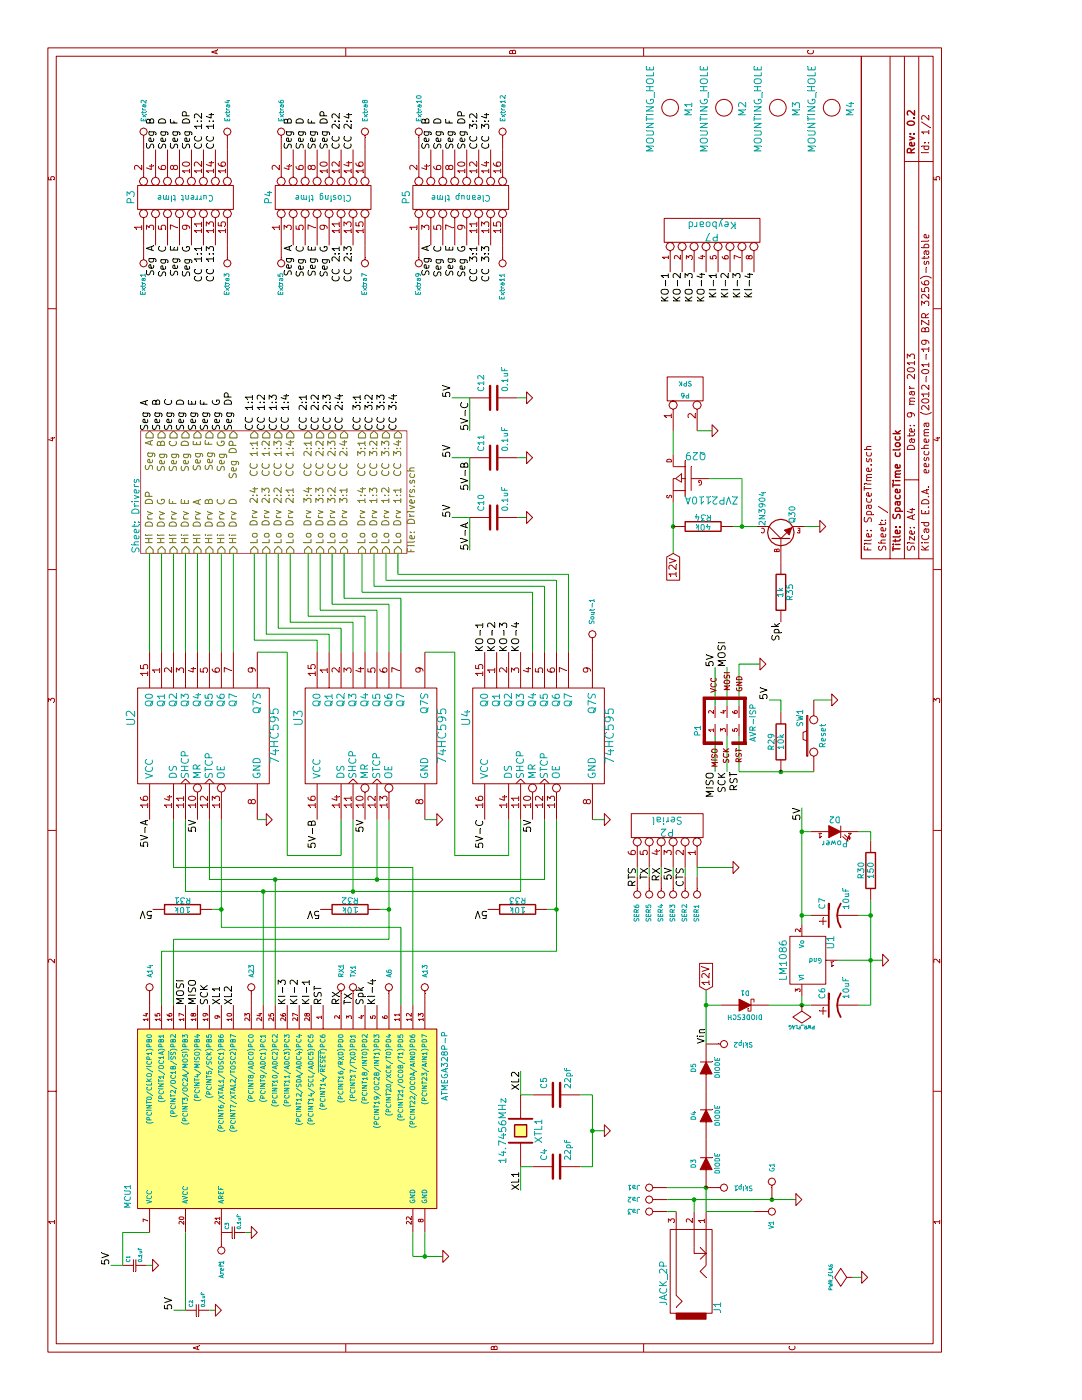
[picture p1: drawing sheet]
EESchema Schematic File Version 2  date 3/8/2013 11:48:17 PM
LIBS:SpaceTime
LIBS:power
LIBS:device
LIBS:transistors
LIBS:conn
LIBS:linear
LIBS:regul
LIBS:74xx
LIBS:cmos4000
LIBS:adc-dac
LIBS:memory
LIBS:xilinx
LIBS:special
LIBS:microcontrollers
LIBS:dsp
LIBS:microchip
LIBS:analog_switches
LIBS:motorola
LIBS:texas
LIBS:intel
LIBS:audio
LIBS:interface
LIBS:digital-audio
LIBS:philips
LIBS:display
LIBS:cypress
LIBS:siliconi
LIBS:opto
LIBS:atmel
LIBS:contrib
LIBS:valves
LIBS:SpaceTime-cache
EELAYER 25  0
EELAYER END
$Descr A4 11700 8267
encoding utf-8
Sheet 1 2
Title "SpaceTime clock"
Date "9 mar 2013"
Rev "0.2"
Comp ""
Comment1 ""
Comment2 ""
Comment3 ""
Comment4 ""
$EndDescr
$Comp
L CONN_1 A23
U 1 1
P 3450 2100
F 0 "A23" H 3530 2100 40  0000 L CNN
F 1 "CONN_1" H 3450 2155 30  0001 C CNN
	1    3450 2100
	1    0    0    1   
$EndComp
Wire Wire Line
	4100 1850 4100 1775
Connection ~ 4100 3250
Wire Wire Line
	4850 3250 3850 3250
Wire Wire Line
	3850 3250 3850 1450
Wire Wire Line
	3850 1450 3300 1450
Wire Wire Line
	4850 1850 3950 1850
Wire Wire Line
	3950 1850 3950 3350
Wire Wire Line
	3950 3350 3300 3350
Wire Wire Line
	1675 5575 1675 6650
Wire Wire Line
	8100 5825 8100 5950
Wire Wire Line
	6250 4650 6850 4650
Wire Wire Line
	6850 4650 6850 3225
Wire Wire Line
	6250 4450 6750 4450
Wire Wire Line
	6750 4450 6750 3025
Wire Wire Line
	4100 3250 4100 3175
Connection ~ 1675 6450
Connection ~ 1675 5800
Connection ~ 1775 5900
Wire Wire Line
	1775 5575 1775 5900
Wire Wire Line
	1575 5650 1575 5575
Wire Wire Line
	4850 4250 4550 4250
Wire Wire Line
	4550 4250 4550 3800
Wire Wire Line
	4550 3800 6250 3800
Connection ~ 4750 6700
Wire Wire Line
	4675 7275 4750 7275
Wire Wire Line
	4750 7275 4750 7175
Connection ~ 4050 7275
Connection ~ 4050 6700
Wire Wire Line
	4750 6775 4750 6700
Wire Wire Line
	4050 6700 4050 6775
Wire Wire Line
	3975 6700 4950 6700
Connection ~ 3300 5900
Wire Wire Line
	3675 7000 3675 7375
Wire Wire Line
	4050 7275 4050 7175
Wire Wire Line
	3300 7175 3300 7275
Connection ~ 3300 6700
Wire Wire Line
	8375 4325 8375 4400
Wire Wire Line
	8100 3925 8375 3925
Wire Wire Line
	8375 3925 8375 3775
Wire Wire Line
	7875 4325 7875 4400
Wire Wire Line
	7600 3925 7875 3925
Wire Wire Line
	7875 3925 7875 3775
Wire Wire Line
	7375 4325 7375 4400
Wire Wire Line
	7100 3925 7375 3925
Wire Wire Line
	7375 3925 7375 3775
Wire Wire Line
	4375 5325 4450 5325
Wire Wire Line
	4375 5525 4450 5525
Wire Wire Line
	4375 5725 4450 5725
Wire Wire Line
	1400 2050 1400 2100
Wire Wire Line
	1125 925  1125 1025
Wire Wire Line
	1125 1225 1125 1275
Wire Wire Line
	1400 1550 750  1550
Wire Wire Line
	750  1750 750  1800
Connection ~ 2250 4950
Wire Wire Line
	2250 5050 2250 4950
Wire Wire Line
	2550 4450 2550 4350
Wire Wire Line
	3300 6425 3300 6775
Connection ~ 3675 7275
Wire Wire Line
	3375 6700 3300 6700
Wire Wire Line
	5850 6800 5850 6950
Wire Wire Line
	5250 6075 5550 6075
Wire Wire Line
	6125 6075 5800 6075
Wire Wire Line
	5800 5975 6125 5975
Wire Wire Line
	7075 3325 6900 3325
Wire Wire Line
	7075 3125 6800 3125
Wire Wire Line
	7075 2875 6700 2875
Wire Wire Line
	6700 2875 6700 3350
Wire Wire Line
	6700 3350 6250 3350
Wire Wire Line
	7075 2675 6600 2675
Wire Wire Line
	6600 2675 6600 3150
Wire Wire Line
	6600 3150 6250 3150
Wire Wire Line
	7075 2425 6500 2425
Wire Wire Line
	6500 2425 6500 2950
Wire Wire Line
	6500 2950 6250 2950
Wire Wire Line
	7075 2225 6400 2225
Wire Wire Line
	6400 2225 6400 2750
Wire Wire Line
	6400 2750 6250 2750
Wire Wire Line
	6250 1950 7075 1950
Wire Wire Line
	6250 1750 7075 1750
Wire Wire Line
	6250 1550 7075 1550
Wire Wire Line
	7075 1350 6250 1350
Wire Wire Line
	3300 6025 3300 5900
Connection ~ 4350 2300
Wire Wire Line
	4350 3150 4850 3150
Wire Wire Line
	4850 3650 4850 3550
Wire Wire Line
	4850 2850 4550 2850
Wire Wire Line
	4550 2850 4550 2400
Wire Wire Line
	4550 2400 6250 2400
Connection ~ 4250 2950
Wire Wire Line
	4250 4350 4250 1550
Wire Wire Line
	4250 4350 4850 4350
Wire Wire Line
	4250 1550 4850 1550
Wire Wire Line
	6250 2400 6250 2150
Wire Wire Line
	1750 4350 1950 4350
Connection ~ 1200 3550
Wire Wire Line
	1400 3550 1200 3550
Wire Wire Line
	1400 3450 1200 3450
Wire Wire Line
	1200 3450 1200 3700
Wire Wire Line
	2550 4350 2750 4350
Wire Wire Line
	6250 3800 6250 3550
Wire Wire Line
	3300 2200 4250 2200
Wire Wire Line
	4250 2950 4850 2950
Connection ~ 4250 2200
Wire Wire Line
	4850 5050 4850 4950
Wire Wire Line
	4850 2225 4850 2150
Wire Wire Line
	3300 2300 4350 2300
Wire Wire Line
	4850 1750 4350 1750
Wire Wire Line
	4350 1750 4350 4550
Wire Wire Line
	4350 4550 4850 4550
Connection ~ 4350 3150
Wire Wire Line
	6250 1250 7075 1250
Wire Wire Line
	6250 1450 7075 1450
Wire Wire Line
	6250 1650 7075 1650
Wire Wire Line
	6250 1850 7075 1850
Wire Wire Line
	6250 2650 6350 2650
Wire Wire Line
	6350 2650 6350 2125
Wire Wire Line
	6350 2125 7075 2125
Wire Wire Line
	6250 2850 6450 2850
Wire Wire Line
	6450 2850 6450 2325
Wire Wire Line
	6450 2325 7075 2325
Wire Wire Line
	6250 3050 6550 3050
Wire Wire Line
	6550 3050 6550 2575
Wire Wire Line
	6550 2575 7075 2575
Wire Wire Line
	6250 3250 6650 3250
Wire Wire Line
	6650 3250 6650 2775
Wire Wire Line
	6650 2775 7075 2775
Wire Wire Line
	6750 3025 7075 3025
Wire Wire Line
	6850 3225 7075 3225
Wire Wire Line
	5800 6175 6150 6175
Wire Wire Line
	6150 6175 6150 6350
Wire Wire Line
	5250 5975 5550 5975
Wire Wire Line
	5550 6175 5250 6175
Wire Wire Line
	5250 6175 5250 6800
Connection ~ 5250 6525
Wire Wire Line
	5750 6525 5850 6525
Wire Wire Line
	5850 6525 5850 6425
Wire Wire Line
	1025 7200 1025 7125
Wire Wire Line
	3300 7275 4175 7275
Wire Wire Line
	1950 4350 1950 4450
Wire Wire Line
	1950 4850 1950 4950
Wire Wire Line
	1950 4950 2550 4950
Wire Wire Line
	2550 4950 2550 4850
Wire Wire Line
	750  1550 750  1450
Wire Wire Line
	1125 1025 1400 1025
Wire Wire Line
	1400 1025 1400 1250
Wire Wire Line
	4375 5825 4450 5825
Wire Wire Line
	4375 5625 4450 5625
Wire Wire Line
	4375 5425 4450 5425
Wire Wire Line
	4450 5825 4450 6125
Wire Wire Line
	1575 5800 1675 5800
Wire Wire Line
	4100 4575 4100 4650
Connection ~ 4100 4650
Wire Wire Line
	6800 3125 6800 4550
Wire Wire Line
	6800 4550 6250 4550
Wire Wire Line
	6900 3325 6900 4750
Wire Wire Line
	6900 4750 6250 4750
Connection ~ 7300 6200
Wire Wire Line
	7300 6200 7700 6200
Wire Wire Line
	7300 6725 7300 6850
Connection ~ 7300 5625
Wire Wire Line
	7700 6200 7700 5925
Wire Wire Line
	7300 6325 7300 6125
Wire Wire Line
	7900 5625 8100 5625
Wire Wire Line
	7500 5625 7075 5625
Wire Wire Line
	1775 5900 1575 5900
Wire Wire Line
	2975 5900 3425 5900
Wire Wire Line
	1575 5900 1575 6300
Wire Wire Line
	4850 1450 4450 1450
Wire Wire Line
	4450 1450 4450 3450
Wire Wire Line
	4450 3450 3300 3450
Connection ~ 4100 1850
Wire Wire Line
	3300 1350 3750 1350
Wire Wire Line
	3750 1350 3750 4650
Wire Wire Line
	3750 4650 4850 4650
$Comp
L CONN_1 Skip2
U 1 1
P 2975 6050
F 0 "Skip2" H 3055 6050 40  0000 L CNN
F 1 "CONN_1" H 2975 6105 30  0001 C CNN
	1    2975 6050
	0    -1   1    0   
$EndComp
$Comp
L CONN_1 Skip1
U 1 1
P 1775 6050
F 0 "Skip1" H 1855 6050 40  0000 L CNN
F 1 "CONN_1" H 1775 6105 30  0001 C CNN
	1    1775 6050
	0    -1   1    0   
$EndComp
$Comp
L DIODE D5
U 1 1
P 2775 5900
F 0 "D5" H 2775 6000 40  0000 C CNN
F 1 "DIODE" H 2775 5800 40  0000 C CNN
	1    2775 5900
	1    0    0    -1  
$EndComp
$Comp
L DIODE D4
U 1 1
P 2375 5900
F 0 "D4" H 2375 6000 40  0000 C CNN
F 1 "DIODE" H 2375 5800 40  0000 C CNN
	1    2375 5900
	1    0    0    -1  
$EndComp
$Comp
L DIODE D3
U 1 1
P 1975 5900
F 0 "D3" H 1975 6000 40  0000 C CNN
F 1 "DIODE" H 1975 5800 40  0000 C CNN
	1    1975 5900
	1    0    0    -1  
$EndComp
$Comp
L CONN_1 TX1
U 1 1
P 3450 2950
F 0 "TX1" H 3530 2950 40  0000 L CNN
F 1 "CONN_1" H 3450 3005 30  0001 C CNN
	1    3450 2950
	1    0    0    1   
$EndComp
$Comp
L CONN_1 RX1
U 1 1
P 3450 2850
F 0 "RX1" H 3530 2850 40  0000 L CNN
F 1 "CONN_1" H 3450 2905 30  0001 C CNN
	1    3450 2850
	1    0    0    1   
$EndComp
$Comp
L MOUNTING_HOLE M4
U 1 1
P 10800 6950
F 0 "M4" H 10790 6790 60  0000 C CNN
F 1 "MOUNTING_HOLE" H 10790 7110 60  0000 C CNN
	1    10800 6950
	1    0    0    -1  
$EndComp
$Comp
L MOUNTING_HOLE M3
U 1 1
P 10800 6500
F 0 "M3" H 10790 6340 60  0000 C CNN
F 1 "MOUNTING_HOLE" H 10790 6660 60  0000 C CNN
	1    10800 6500
	1    0    0    -1  
$EndComp
$Comp
L MOUNTING_HOLE M2
U 1 1
P 10800 6050
F 0 "M2" H 10790 5890 60  0000 C CNN
F 1 "MOUNTING_HOLE" H 10790 6210 60  0000 C CNN
	1    10800 6050
	1    0    0    -1  
$EndComp
$Comp
L MOUNTING_HOLE M1
U 1 1
P 10800 5600
F 0 "M1" H 10790 5440 60  0000 C CNN
F 1 "MOUNTING_HOLE" H 10790 5760 60  0000 C CNN
	1    10800 5600
	1    0    0    -1  
$EndComp
Text Label 9425 6300 2    60   ~ 0
KI-4
Text Label 9425 6200 2    60   ~ 0
KI-3
Text Label 9425 6100 2    60   ~ 0
KI-2
Text Label 9425 6000 2    60   ~ 0
KI-1
Text Label 9425 5900 2    60   ~ 0
KO-4
Text Label 9425 5800 2    60   ~ 0
KO-3
Text Label 9425 5700 2    60   ~ 0
KO-2
Text Label 9425 5600 2    60   ~ 0
KO-1
$Comp
L CONN_8 P7
U 1 1
P 9775 5950
F 0 "P7" V 9725 5950 60  0000 C CNN
F 1 "Keyboard" V 9825 5950 60  0000 C CNN
	1    9775 5950
	1    0    0    -1  
$EndComp
Text Label 3300 3150 0    60   ~ 0
KI-4
Text Label 3300 2600 0    60   ~ 0
KI-1
Text Label 3300 2500 0    60   ~ 0
KI-2
Text Label 3300 2400 0    60   ~ 0
KI-3
Text Label 6250 4350 0    60   ~ 0
KO-4
Text Label 6250 4250 0    60   ~ 0
KO-3
Text Label 6250 4150 0    60   ~ 0
KO-2
Text Label 6250 4050 0    60   ~ 0
KO-1
$Comp
L GND #PWR01
U 1 1
P 8100 5950
F 0 "#PWR01" H 8100 5950 30  0001 C CNN
F 1 "GND" H 8100 5880 30  0001 C CNN
	1    8100 5950
	1    0    0    -1  
$EndComp
$Comp
L CONN_2 P6
U 1 1
P 8450 5725
F 0 "P6" V 8400 5725 40  0000 C CNN
F 1 "SPK" V 8500 5725 40  0000 C CNN
	1    8450 5725
	1    0    0    -1  
$EndComp
Text Label 6500 6525 2    60   ~ 0
Spk
$Comp
L R R35
U 1 1
P 6750 6525
F 0 "R35" V 6830 6525 50  0000 C CNN
F 1 "1k" V 6750 6525 50  0000 C CNN
	1    6750 6525
	0    1    1    0   
$EndComp
$Comp
L GND #PWR02
U 1 1
P 7300 6850
F 0 "#PWR02" H 7300 6850 30  0001 C CNN
F 1 "GND" H 7300 6780 30  0001 C CNN
	1    7300 6850
	1    0    0    -1  
$EndComp
$Comp
L R R34
U 1 1
P 7300 5875
F 0 "R34" V 7380 5875 50  0000 C CNN
F 1 "40k" V 7300 5875 50  0000 C CNN
	1    7300 5875
	1    0    0    -1  
$EndComp
$Comp
L MOSFET_P Q29
U 1 1
P 7700 5725
F 0 "Q29" H 7700 5915 60  0000 R CNN
F 1 "ZVP2110A" H 7700 5545 60  0000 R CNN
	1    7700 5725
	0    1    -1   0   
$EndComp
Text GLabel 7075 5625 0    60   Input ~ 0
12V
$Comp
L BC237 Q30
U 1 1
P 7200 6525
F 0 "Q30" H 7400 6425 50  0000 C CNN
F 1 "2N3904" H 7450 6675 50  0000 C CNN
F 2 "TO92-EBC" H 7390 6525 30  0001 C CNN
	1    7200 6525
	1    0    0    -1  
$EndComp
Text Label 3300 3050 0    60   ~ 0
Spk
Text Label 4100 4075 1    60   ~ 0
5V
$Comp
L R R33
U 1 1
P 4100 4325
F 0 "R33" V 4180 4325 50  0000 C CNN
F 1 "10k" V 4100 4325 50  0000 C CNN
	1    4100 4325
	1    0    0    -1  
$EndComp
Text Label 4100 2675 1    60   ~ 0
5V
$Comp
L R R32
U 1 1
P 4100 2925
F 0 "R32" V 4180 2925 50  0000 C CNN
F 1 "10k" V 4100 2925 50  0000 C CNN
	1    4100 2925
	1    0    0    -1  
$EndComp
Text Label 4100 1275 1    60   ~ 0
5V
$Comp
L R R31
U 1 1
P 4100 1525
F 0 "R31" V 4180 1525 50  0000 C CNN
F 1 "10k" V 4100 1525 50  0000 C CNN
	1    4100 1525
	1    0    0    -1  
$EndComp
$Comp
L CONN_1 G1
U 1 1
P 1825 6450
F 0 "G1" H 1905 6450 40  0000 L CNN
F 1 "CONN_1" H 1825 6505 30  0001 C CNN
	1    1825 6450
	1    0    0    1   
$EndComp
$Comp
L CONN_1 V1
U 1 1
P 1575 6450
F 0 "V1" V 1575 6525 40  0000 L CNN
F 1 "CONN_1" H 1575 6505 30  0001 C CNN
	1    1575 6450
	0    -1   1    0   
$EndComp
$Comp
L CP1 C7
U 1 1
P 4050 6975
F 0 "C7" H 4100 7075 50  0000 L CNN
F 1 "10uF" H 4100 6875 50  0000 L CNN
	1    4050 6975
	1    0    0    -1  
$EndComp
$Comp
L CP1 C6
U 1 1
P 3300 6975
F 0 "C6" H 3350 7075 50  0000 L CNN
F 1 "10uF" H 3350 6875 50  0000 L CNN
	1    3300 6975
	1    0    0    -1  
$EndComp
$Comp
L CONN_1 SER1
U 1 1
P 4225 5825
F 0 "SER1" H 4305 5825 40  0000 L CNN
F 1 "CONN_1" H 4225 5880 30  0001 C CNN
	1    4225 5825
	-1   0    0    -1  
$EndComp
$Comp
L CONN_1 SER2
U 1 1
P 4225 5725
F 0 "SER2" H 4305 5725 40  0000 L CNN
F 1 "CONN_1" H 4225 5780 30  0001 C CNN
	1    4225 5725
	-1   0    0    -1  
$EndComp
$Comp
L CONN_1 SER3
U 1 1
P 4225 5625
F 0 "SER3" H 4305 5625 40  0000 L CNN
F 1 "CONN_1" H 4225 5680 30  0001 C CNN
	1    4225 5625
	-1   0    0    -1  
$EndComp
$Comp
L CONN_1 SER4
U 1 1
P 4225 5525
F 0 "SER4" H 4305 5525 40  0000 L CNN
F 1 "CONN_1" H 4225 5580 30  0001 C CNN
	1    4225 5525
	-1   0    0    -1  
$EndComp
$Comp
L CONN_1 SER5
U 1 1
P 4225 5425
F 0 "SER5" H 4305 5425 40  0000 L CNN
F 1 "CONN_1" H 4225 5480 30  0001 C CNN
	1    4225 5425
	-1   0    0    -1  
$EndComp
$Comp
L CONN_1 SER6
U 1 1
P 4225 5325
F 0 "SER6" H 4305 5325 40  0000 L CNN
F 1 "CONN_1" H 4225 5380 30  0001 C CNN
	1    4225 5325
	-1   0    0    -1  
$EndComp
$Comp
L CONN_6 P2
U 1 1
P 4800 5575
F 0 "P2" V 4750 5575 60  0000 C CNN
F 1 "Serial" V 4850 5575 60  0000 C CNN
	1    4800 5575
	1    0    0    1   
$EndComp
$Comp
L GND #PWR03
U 1 1
P 1400 2100
F 0 "#PWR03" H 1400 2100 30  0001 C CNN
F 1 "GND" H 1400 2030 30  0001 C CNN
	1    1400 2100
	1    0    0    -1  
$EndComp
$Comp
L CSMALL C3
U 1 1
P 1400 1950
F 0 "C3" H 1425 2000 30  0000 L CNN
F 1 "0.1uF" H 1425 1900 30  0000 L CNN
	1    1400 1950
	1    0    0    -1  
$EndComp
Text Label 1125 925  0    60   ~ 0
5V
$Comp
L CSMALL C1
U 1 1
P 1125 1125
F 0 "C1" H 1150 1175 30  0000 L CNN
F 1 "0.1uF" H 1150 1075 30  0000 L CNN
	1    1125 1125
	1    0    0    -1  
$EndComp
$Comp
L GND #PWR04
U 1 1
P 1125 1275
F 0 "#PWR04" H 1125 1275 30  0001 C CNN
F 1 "GND" H 1125 1205 30  0001 C CNN
	1    1125 1275
	1    0    0    -1  
$EndComp
$Comp
L GND #PWR05
U 1 1
P 750 1800
F 0 "#PWR05" H 750 1800 30  0001 C CNN
F 1 "GND" H 750 1730 30  0001 C CNN
	1    750  1800
	1    0    0    -1  
$EndComp
$Comp
L CSMALL C2
U 1 1
P 750 1650
F 0 "C2" H 775 1700 30  0000 L CNN
F 1 "0.1uF" H 775 1600 30  0000 L CNN
	1    750  1650
	1    0    0    -1  
$EndComp
$Comp
L C C5
U 1 1
P 2550 4650
F 0 "C5" H 2600 4750 50  0000 L CNN
F 1 "22pf" H 2600 4550 50  0000 L CNN
	1    2550 4650
	1    0    0    -1  
$EndComp
$Comp
L C C4
U 1 1
P 1950 4650
F 0 "C4" H 2000 4750 50  0000 L CNN
F 1 "22pf" H 2000 4550 50  0000 L CNN
	1    1950 4650
	1    0    0    -1  
$EndComp
$Comp
L GND #PWR06
U 1 1
P 1025 7200
F 0 "#PWR06" H 1025 7200 30  0001 C CNN
F 1 "GND" H 1025 7130 30  0001 C CNN
	1    1025 7200
	1    0    0    -1  
$EndComp
$Comp
L PWR_FLAG #FLG07
U 1 1
P 1025 7125
F 0 "#FLG07" H 1025 7220 30  0001 C CNN
F 1 "PWR_FLAG" H 1025 7305 30  0000 C CNN
	1    1025 7125
	1    0    0    -1  
$EndComp
$Comp
L CONN_1 Sout-1
U 1 1
P 6400 4950
F 0 "Sout-1" H 6480 4950 40  0000 L CNN
F 1 "CONN_1" H 6400 5005 30  0001 C CNN
	1    6400 4950
	1    0    0    -1  
$EndComp
Text Label 10450 1500 0    60   ~ 0
Seg F
Text Label 10450 1600 0    60   ~ 0
Seg DP
Text Label 10450 1700 0    60   ~ 0
CC 1:2
Text Label 10450 1800 0    60   ~ 0
CC 1:4
Text Label 8100 3325 0    60   ~ 0
CC 3:4
Text Label 8100 3225 0    60   ~ 0
CC 3:3
Text Label 8100 3125 0    60   ~ 0
CC 3:2
Text Label 8100 3025 0    60   ~ 0
CC 3:1
Text Label 8100 2575 0    60   ~ 0
CC 2:1
Text Label 8100 2675 0    60   ~ 0
CC 2:2
Text Label 8100 2775 0    60   ~ 0
CC 2:3
Text Label 8100 2875 0    60   ~ 0
CC 2:4
Text Label 8100 2425 0    60   ~ 0
CC 1:4
Text Label 8100 2325 0    60   ~ 0
CC 1:3
Text Label 8100 2225 0    60   ~ 0
CC 1:2
Text Label 8100 2125 0    60   ~ 0
CC 1:1
Text Label 9650 1300 2    60   ~ 0
Seg A
Text Label 9650 1400 2    60   ~ 0
Seg C
Text Label 9650 1500 2    60   ~ 0
Seg E
Text Label 9650 1600 2    60   ~ 0
Seg G
Text Label 9650 1700 2    60   ~ 0
CC 1:1
Text Label 9650 1800 2    60   ~ 0
CC 1:3
Text Label 10450 1300 0    60   ~ 0
Seg B
Text Label 10450 1400 0    60   ~ 0
Seg D
Text Label 8100 1250 0    60   ~ 0
Seg A
Text Label 8100 1350 0    60   ~ 0
Seg B
Text Label 8100 1450 0    60   ~ 0
Seg C
Text Label 8100 1550 0    60   ~ 0
Seg D
Text Label 8100 1650 0    60   ~ 0
Seg E
Text Label 8100 1750 0    60   ~ 0
Seg F
Text Label 8100 1850 0    60   ~ 0
Seg G
Text Label 8100 1950 0    60   ~ 0
Seg DP
$Comp
L CONN_1 A13
U 1 1
P 3450 3550
F 0 "A13" H 3530 3550 40  0000 L CNN
F 1 "CONN_1" H 3450 3605 30  0001 C CNN
	1    3450 3550
	1    0    0    1   
$EndComp
$Comp
L CONN_1 A6
U 1 1
P 3450 3250
F 0 "A6" H 3530 3250 40  0000 L CNN
F 1 "CONN_1" H 3450 3305 30  0001 C CNN
	1    3450 3250
	1    0    0    1   
$EndComp
$Comp
L CONN_1 A14
U 1 1
P 3450 1250
F 0 "A14" H 3530 1250 40  0000 L CNN
F 1 "CONN_1" H 3450 1305 30  0001 C CNN
	1    3450 1250
	1    0    0    1   
$EndComp
$Comp
L CONN_1 Aref1
U 1 1
P 1250 1850
F 0 "Aref1" H 1330 1850 40  0000 L CNN
F 1 "CONN_1" H 1250 1905 30  0001 C CNN
	1    1250 1850
	-1   0    0    1   
$EndComp
$Comp
L JACK_2P J1
U 1 1
P 1125 5800
F 0 "J1" H 775 5600 60  0000 C CNN
F 1 "JACK_2P" H 975 6050 60  0000 C CNN
	1    1125 5800
	1    0    0    -1  
$EndComp
$Comp
L GND #PWR08
U 1 1
P 5850 6950
F 0 "#PWR08" H 5850 6950 30  0001 C CNN
F 1 "GND" H 5850 6880 30  0001 C CNN
	1    5850 6950
	1    0    0    -1  
$EndComp
$Comp
L SW_PUSH SW1
U 1 1
P 5550 6800
F 0 "SW1" H 5700 6910 50  0000 C CNN
F 1 "Reset" H 5550 6720 50  0000 C CNN
	1    5550 6800
	1    0    0    -1  
$EndComp
Text Label 5850 6425 0    60   ~ 0
5V
$Comp
L R R29
U 1 1
P 5500 6525
F 0 "R29" V 5580 6525 50  0000 C CNN
F 1 "10k" V 5500 6525 50  0000 C CNN
	1    5500 6525
	0    -1   -1   0   
$EndComp
Text Label 3300 2700 0    60   ~ 0
RST
Text Label 3300 1550 0    60   ~ 0
MOSI
Text Label 3300 1650 0    60   ~ 0
MISO
Text Label 3300 1750 0    60   ~ 0
SCK
Text Label 5250 6175 2    60   ~ 0
RST
Text Label 5250 6075 2    60   ~ 0
SCK
Text Label 5250 5975 2    60   ~ 0
MISO
Text Label 6125 6075 0    60   ~ 0
MOSI
$Comp
L GND #PWR09
U 1 1
P 6150 6350
F 0 "#PWR09" H 6150 6350 30  0001 C CNN
F 1 "GND" H 6150 6280 30  0001 C CNN
	1    6150 6350
	1    0    0    -1  
$EndComp
Text Label 6125 5975 0    60   ~ 0
5V
$Comp
L AVR-ISP-6 P1
U 1 1
P 5675 6075
F 0 "P1" H 5595 6315 50  0000 C CNN
F 1 "AVR-ISP" H 5500 5825 50  0000 L BNN
F 2 "AVR-ISP-6" V 5155 6115 50  0001 C CNN
	1    5675 6075
	1    0    0    -1  
$EndComp
Text Label 4450 5325 2    60   ~ 0
RTS
Text Label 4450 5425 2    60   ~ 0
TX
Text Label 4450 5525 2    60   ~ 0
RX
Text Label 4450 5625 2    60   ~ 0
5V
Text Label 4450 5725 2    60   ~ 0
CTS
$Comp
L GND #PWR010
U 1 1
P 4450 6125
F 0 "#PWR010" H 4450 6125 30  0001 C CNN
F 1 "GND" H 4450 6055 30  0001 C CNN
	1    4450 6125
	1    0    0    -1  
$EndComp
Text Label 750  1450 0    60   ~ 0
5V
Text Label 4950 6700 2    60   ~ 0
5V
$Comp
L DIODESCH D1
U 1 1
P 3300 6225
F 0 "D1" H 3300 6325 40  0000 C CNN
F 1 "DIODESCH" H 3300 6125 40  0000 C CNN
	1    3300 6225
	0    1    1    0   
$EndComp
$Comp
L GND #PWR011
U 1 1
P 3675 7375
F 0 "#PWR011" H 3675 7375 30  0001 C CNN
F 1 "GND" H 3675 7305 30  0001 C CNN
	1    3675 7375
	1    0    0    -1  
$EndComp
$Comp
L LM1086 U1
U 1 1
P 3675 6750
F 0 "U1" H 3825 6554 60  0000 C CNN
F 1 "LM1086" H 3675 6950 60  0000 C CNN
	1    3675 6750
	1    0    0    -1  
$EndComp
Text Label 2975 5900 0    60   ~ 0
Vin
$Comp
L GND #PWR012
U 1 1
P 1675 6650
F 0 "#PWR012" H 1675 6650 30  0001 C CNN
F 1 "GND" H 1675 6580 30  0001 C CNN
	1    1675 6650
	1    0    0    -1  
$EndComp
$Sheet
S 7075 1175 1025 2225
U 5111F0C6
F0 "Drivers" 60
F1 "Drivers.sch" 60
F2 "CC 2:3" O R 8100 2775 60 
F3 "Lo Drv 3:2" I L 7075 2775 60 
F4 "Lo Drv 3:1" I L 7075 2875 60 
F5 "CC 2:1" O R 8100 2575 60 
F6 "Lo Drv 1:4" I L 7075 3025 60 
F7 "CC 2:4" O R 8100 2875 60 
F8 "CC 3:1" O R 8100 3025 60 
F9 "Lo Drv 1:3" I L 7075 3125 60 
F10 "CC 3:2" O R 8100 3125 60 
F11 "Lo Drv 1:2" I L 7075 3225 60 
F12 "CC 3:3" O R 8100 3225 60 
F13 "Lo Drv 1:1" I L 7075 3325 60 
F14 "CC 3:4" O R 8100 3325 60 
F15 "CC 2:2" O R 8100 2675 60 
F16 "Lo Drv 3:3" I L 7075 2675 60 
F17 "Lo Drv 3:4" I L 7075 2575 60 
F18 "CC 1:4" O R 8100 2425 60 
F19 "Lo Drv 2:1" I L 7075 2425 60 
F20 "CC 1:3" O R 8100 2325 60 
F21 "Lo Drv 2:2" I L 7075 2325 60 
F22 "CC 1:2" O R 8100 2225 60 
F23 "Lo Drv 2:3" I L 7075 2225 60 
F24 "Seg DP" O R 8100 1950 60 
F25 "Seg G" O R 8100 1850 60 
F26 "Seg F" O R 8100 1750 60 
F27 "Seg E" O R 8100 1650 60 
F28 "Seg D" O R 8100 1550 60 
F29 "Seg C" O R 8100 1450 60 
F30 "Seg B" O R 8100 1350 60 
F31 "Seg A" O R 8100 1250 60 
F32 "Hi Drv D" I L 7075 1950 60 
F33 "Hi Drv C" I L 7075 1850 60 
F34 "Hi Drv B" I L 7075 1750 60 
F35 "Hi Drv A" I L 7075 1650 60 
F36 "Hi Drv E" I L 7075 1550 60 
F37 "Hi Drv F" I L 7075 1450 60 
F38 "Hi Drv G" I L 7075 1350 60 
F39 "Lo Drv 2:4" I L 7075 2125 60 
F40 "CC 1:1" O R 8100 2125 60 
F41 "Hi Drv DP" I L 7075 1250 60 
$EndSheet
Text Label 4850 1650 2    60   ~ 0
5V
Text Label 4850 4450 2    60   ~ 0
5V
Text Label 4850 3050 2    60   ~ 0
5V
$Comp
L GND #PWR013
U 1 1
P 4850 5050
F 0 "#PWR013" H 4850 5050 30  0001 C CNN
F 1 "GND" H 4850 4980 30  0001 C CNN
	1    4850 5050
	1    0    0    -1  
$EndComp
$Comp
L GND #PWR014
U 1 1
P 4850 3650
F 0 "#PWR014" H 4850 3650 30  0001 C CNN
F 1 "GND" H 4850 3580 30  0001 C CNN
	1    4850 3650
	1    0    0    -1  
$EndComp
$Comp
L GND #PWR015
U 1 1
P 4850 2225
F 0 "#PWR015" H 4850 2225 30  0001 C CNN
F 1 "GND" H 4850 2155 30  0001 C CNN
	1    4850 2225
	1    0    0    -1  
$EndComp
Text Label 4850 4050 2    60   ~ 0
5V-C
Text Label 4850 2650 2    60   ~ 0
5V-B
Text Label 4850 1250 2    60   ~ 0
5V-A
$Comp
L 74HC595 U4
U 1 1
P 5550 4500
F 0 "U4" H 5700 5100 70  0000 C CNN
F 1 "74HC595" H 5550 3900 70  0000 C CNN
	1    5550 4500
	1    0    0    -1  
$EndComp
$Comp
L 74HC595 U3
U 1 1
P 5550 3100
F 0 "U3" H 5700 3700 70  0000 C CNN
F 1 "74HC595" H 5550 2500 70  0000 C CNN
	1    5550 3100
	1    0    0    -1  
$EndComp
$Comp
L GND #PWR016
U 1 1
P 2250 5050
F 0 "#PWR016" H 2250 5050 30  0001 C CNN
F 1 "GND" H 2250 4980 30  0001 C CNN
	1    2250 5050
	1    0    0    -1  
$EndComp
Text Label 2750 4350 2    60   ~ 0
XL2
Text Label 1750 4350 0    60   ~ 0
XL1
$Comp
L CRYSTAL XTL1
U 1 1
P 2250 4350
F 0 "XTL1" H 2250 4500 60  0000 C CNN
F 1 "14.7456MHz" H 2250 4200 60  0000 C CNN
	1    2250 4350
	-1   0    0    1   
$EndComp
Text Label 3300 1950 0    60   ~ 0
XL2
Text Label 3300 1850 0    60   ~ 0
XL1
$Comp
L 74HC595 U2
U 1 1
P 5550 1700
F 0 "U2" H 5700 2300 70  0000 C CNN
F 1 "74HC595" H 5550 1100 70  0000 C CNN
	1    5550 1700
	1    0    0    -1  
$EndComp
Text Label 3300 2950 0    60   ~ 0
TX
Text Label 3300 2850 0    60   ~ 0
RX
$Comp
L GND #PWR017
U 1 1
P 1200 3700
F 0 "#PWR017" H 1200 3700 30  0001 C CNN
F 1 "GND" H 1200 3630 30  0001 C CNN
	1    1200 3700
	1    0    0    -1  
$EndComp
$Comp
L ATMEGA328P-P MCU1
U 1 1
P 2300 2350
F 0 "MCU1" H 1600 3600 50  0000 L BNN
F 1 "ATMEGA328P-P" H 2500 950 50  0000 L BNN
F 2 "DIL28" H 1700 1000 50  0001 C CNN
	1    2300 2350
	1    0    0    -1  
$EndComp
$Comp
L C C10
U 1 1
P 7375 4125
F 0 "C10" H 7425 4225 50  0000 L CNN
F 1 "0.1uF" H 7425 4025 50  0000 L CNN
	1    7375 4125
	1    0    0    -1  
$EndComp
Text Label 7375 3775 0    60   ~ 0
5V
Text Label 7100 3925 0    60   ~ 0
5V-A
$Comp
L GND #PWR018
U 1 1
P 7375 4400
F 0 "#PWR018" H 7375 4400 30  0001 C CNN
F 1 "GND" H 7375 4330 30  0001 C CNN
	1    7375 4400
	1    0    0    -1  
$EndComp
$Comp
L C C11
U 1 1
P 7875 4125
F 0 "C11" H 7925 4225 50  0000 L CNN
F 1 "0.1uF" H 7925 4025 50  0000 L CNN
	1    7875 4125
	1    0    0    -1  
$EndComp
Text Label 7875 3775 0    60   ~ 0
5V
Text Label 7600 3925 0    60   ~ 0
5V-B
$Comp
L GND #PWR019
U 1 1
P 7875 4400
F 0 "#PWR019" H 7875 4400 30  0001 C CNN
F 1 "GND" H 7875 4330 30  0001 C CNN
	1    7875 4400
	1    0    0    -1  
$EndComp
$Comp
L C C12
U 1 1
P 8375 4125
F 0 "C12" H 8425 4225 50  0000 L CNN
F 1 "0.1uF" H 8425 4025 50  0000 L CNN
	1    8375 4125
	1    0    0    -1  
$EndComp
Text Label 8375 3775 0    60   ~ 0
5V
Text Label 8100 3925 0    60   ~ 0
5V-C
$Comp
L GND #PWR020
U 1 1
P 8375 4400
F 0 "#PWR020" H 8375 4400 30  0001 C CNN
F 1 "GND" H 8375 4330 30  0001 C CNN
	1    8375 4400
	1    0    0    -1  
$EndComp
Text GLabel 3425 5900 2    60   Input ~ 0
12V
$Comp
L PWR_FLAG #FLG021
U 1 1
P 3300 6700
F 0 "#FLG021" H 3300 6795 30  0001 C CNN
F 1 "PWR_FLAG" H 3300 6880 30  0000 C CNN
	1    3300 6700
	0    -1   -1   0   
$EndComp
$Comp
L CONN_8X2 P3
U 1 1
P 10050 1550
F 0 "P3" H 10050 2000 60  0000 C CNN
F 1 "Current time" V 10050 1550 50  0000 C CNN
	1    10050 1550
	1    0    0    -1  
$EndComp
$Comp
L CONN_1 Extra2
U 1 1
P 10600 1200
F 0 "Extra2" H 10680 1200 40  0000 L CNN
F 1 "CONN_1" H 10600 1255 30  0001 C CNN
	1    10600 1200
	1    0    0    1   
$EndComp
$Comp
L CONN_1 Extra4
U 1 1
P 10600 1900
F 0 "Extra4" H 10680 1900 40  0000 L CNN
F 1 "CONN_1" H 10600 1955 30  0001 C CNN
	1    10600 1900
	1    0    0    1   
$EndComp
$Comp
L CONN_1 Extra1
U 1 1
P 9500 1200
F 0 "Extra1" H 9580 1200 40  0000 L CNN
F 1 "CONN_1" H 9500 1255 30  0001 C CNN
	1    9500 1200
	-1   0    0    -1  
$EndComp
$Comp
L CONN_1 Extra3
U 1 1
P 9500 1900
F 0 "Extra3" H 9580 1900 40  0000 L CNN
F 1 "CONN_1" H 9500 1955 30  0001 C CNN
	1    9500 1900
	-1   0    0    -1  
$EndComp
Text Label 10450 2650 0    60   ~ 0
Seg F
Text Label 10450 2750 0    60   ~ 0
Seg DP
Text Label 10450 2850 0    60   ~ 0
CC 2:2
Text Label 10450 2950 0    60   ~ 0
CC 2:4
Text Label 9650 2450 2    60   ~ 0
Seg A
Text Label 9650 2550 2    60   ~ 0
Seg C
Text Label 9650 2650 2    60   ~ 0
Seg E
Text Label 9650 2750 2    60   ~ 0
Seg G
Text Label 9650 2850 2    60   ~ 0
CC 2:1
Text Label 9650 2950 2    60   ~ 0
CC 2:3
Text Label 10450 2450 0    60   ~ 0
Seg B
Text Label 10450 2550 0    60   ~ 0
Seg D
$Comp
L CONN_8X2 P4
U 1 1
P 10050 2700
F 0 "P4" H 10050 3150 60  0000 C CNN
F 1 "Closing time" V 10050 2700 50  0000 C CNN
	1    10050 2700
	1    0    0    -1  
$EndComp
$Comp
L CONN_1 Extra6
U 1 1
P 10600 2350
F 0 "Extra6" H 10680 2350 40  0000 L CNN
F 1 "CONN_1" H 10600 2405 30  0001 C CNN
	1    10600 2350
	1    0    0    1   
$EndComp
$Comp
L CONN_1 Extra8
U 1 1
P 10600 3050
F 0 "Extra8" H 10680 3050 40  0000 L CNN
F 1 "CONN_1" H 10600 3105 30  0001 C CNN
	1    10600 3050
	1    0    0    1   
$EndComp
$Comp
L CONN_1 Extra5
U 1 1
P 9500 2350
F 0 "Extra5" H 9580 2350 40  0000 L CNN
F 1 "CONN_1" H 9500 2405 30  0001 C CNN
	1    9500 2350
	-1   0    0    -1  
$EndComp
$Comp
L CONN_1 Extra7
U 1 1
P 9500 3050
F 0 "Extra7" H 9580 3050 40  0000 L CNN
F 1 "CONN_1" H 9500 3105 30  0001 C CNN
	1    9500 3050
	-1   0    0    -1  
$EndComp
Text Label 10450 3800 0    60   ~ 0
Seg F
Text Label 10450 3900 0    60   ~ 0
Seg DP
Text Label 10450 4000 0    60   ~ 0
CC 3:2
Text Label 10450 4100 0    60   ~ 0
CC 3:4
Text Label 9650 3600 2    60   ~ 0
Seg A
Text Label 9650 3700 2    60   ~ 0
Seg C
Text Label 9650 3800 2    60   ~ 0
Seg E
Text Label 9650 3900 2    60   ~ 0
Seg G
Text Label 9650 4000 2    60   ~ 0
CC 3:1
Text Label 9650 4100 2    60   ~ 0
CC 3:3
Text Label 10450 3600 0    60   ~ 0
Seg B
Text Label 10450 3700 0    60   ~ 0
Seg D
$Comp
L CONN_8X2 P5
U 1 1
P 10050 3850
F 0 "P5" H 10050 4300 60  0000 C CNN
F 1 "Cleanup time" V 10050 3850 50  0000 C CNN
	1    10050 3850
	1    0    0    -1  
$EndComp
$Comp
L CONN_1 Extra10
U 1 1
P 10600 3500
F 0 "Extra10" H 10680 3500 40  0000 L CNN
F 1 "CONN_1" H 10600 3555 30  0001 C CNN
	1    10600 3500
	1    0    0    1   
$EndComp
$Comp
L CONN_1 Extra12
U 1 1
P 10600 4200
F 0 "Extra12" H 10680 4200 40  0000 L CNN
F 1 "CONN_1" H 10600 4255 30  0001 C CNN
	1    10600 4200
	1    0    0    1   
$EndComp
$Comp
L CONN_1 Extra9
U 1 1
P 9500 3500
F 0 "Extra9" H 9580 3500 40  0000 L CNN
F 1 "CONN_1" H 9500 3555 30  0001 C CNN
	1    9500 3500
	-1   0    0    -1  
$EndComp
$Comp
L CONN_1 Extra11
U 1 1
P 9500 4200
F 0 "Extra11" H 9580 4200 40  0000 L CNN
F 1 "CONN_1" H 9500 4255 30  0001 C CNN
	1    9500 4200
	-1   0    0    -1  
$EndComp
$Comp
L LED D2
U 1 1
P 4750 6975
F 0 "D2" H 4750 7075 50  0000 C CNN
F 1 "Power" H 4750 6875 50  0000 C CNN
	1    4750 6975
	0    1    1    0   
$EndComp
$Comp
L R R30
U 1 1
P 4425 7275
F 0 "R30" V 4505 7275 50  0000 C CNN
F 1 "150" V 4425 7275 50  0000 C CNN
	1    4425 7275
	0    -1   -1   0   
$EndComp
$Comp
L CONN_1 Ja3
U 1 1
P 1575 5425
F 0 "Ja3" H 1655 5425 40  0000 L CNN
F 1 "CONN_1" H 1575 5480 30  0001 C CNN
	1    1575 5425
	0    1    -1   0   
$EndComp
$Comp
L CONN_1 Ja2
U 1 1
P 1675 5425
F 0 "Ja2" H 1755 5425 40  0000 L CNN
F 1 "CONN_1" H 1675 5480 30  0001 C CNN
	1    1675 5425
	0    1    -1   0   
$EndComp
$Comp
L CONN_1 Ja1
U 1 1
P 1775 5425
F 0 "Ja1" H 1855 5425 40  0000 L CNN
F 1 "CONN_1" H 1775 5480 30  0001 C CNN
	1    1775 5425
	0    1    -1   0   
$EndComp
$EndSCHEMATC
